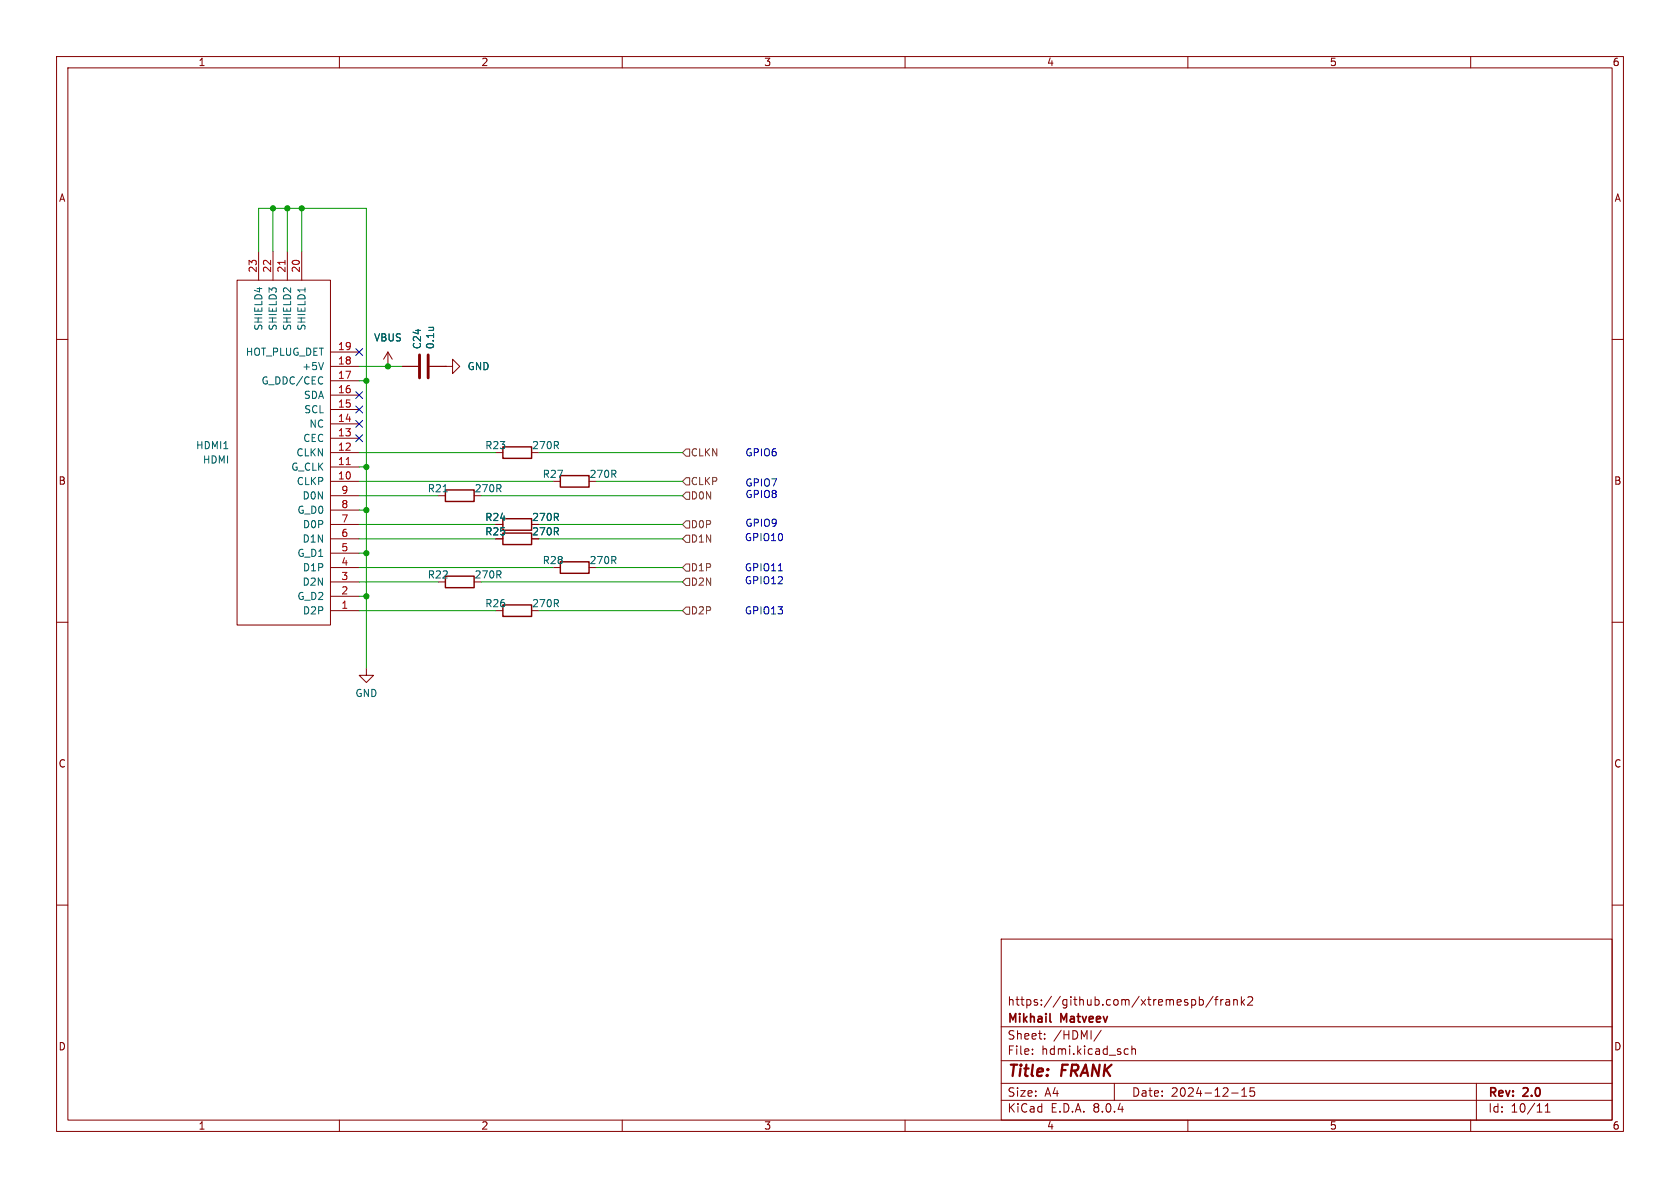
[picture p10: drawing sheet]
<svg xmlns="http://www.w3.org/2000/svg" width="297mm" height="210mm" viewBox="0 0 297 210" stroke-linecap="round" stroke-linejoin="round" font-family="sans-serif">
<g fill="none" stroke="#840000" stroke-width=".18">
<path d="M10 10h277v190h-277zM12 12h273v186h-273zM60 10v2M110 10v2M160 10v2M210 10v2M260 10v2M10 60h2M41.9 49.5h16.5v61h-16.5zM45.7 44.5v5M48.3 44.5v5M50.8 44.5v5"/>
<path d="M53.3 44.5v5M285 60h2M58.4 77.5h5.1M58.4 74.9h5.1M58.4 72.4h5.1M58.4 69.9h5.1M58.4 67.3h5.1M58.4 64.8h5.1M58.4 62.2h5.1M68.6 64.8h.1M68.6 62.2l-.8 1.3M68.6 62.2v2.6"/>
<path d="M68.6 62.2l.7 1.3M71.1 64.8h2.8M75.9 64.8h2.8M78.7 64.8h1.3v-1.3l1.3 1.3-1.3 1.2v-1.2M78.7 64.8h.1M58.4 85.1h5.1M58.4 82.6h5.1M58.4 80h5.1M58.4 97.8h5.1M58.4 95.3h5.1M58.4 92.7h5.1M58.4 90.2h5.1"/>
<path d="M58.4 87.6h5.1M10 110h2M58.4 108h5.1M58.4 105.4h5.1M58.4 102.9h5.1M58.4 100.3h5.1M64.8 118.1v1.3h1.2l-1.2 1.3-1.3-1.3h1.3M285 110h2M10 160h2M285 160h2M177 166h108v32h-108zM212 176.2v1.5"/>
<path d="M212 176.8l.5-.1 .2 .3v.4l-.1 .2h-.6M214.5 176.1l-1.3 2M214.7 176.7h.6M215.3 176.2l-.3 .2v1.3M215.8 176.7v1M216.2 176.7l-.2 .1-.2 .2M216.7 176.8h.6l.1 .9M217.4 177.1h-.5a.29 .29 0 0 0-.2 .3 .29 .29 0 0 0 .2 .3l.5-.1M218.1 176.8l.2-.1 .4 .1v.9M218.1 176.7v1M219.5 176.2v1.5M219.6 177.1l.4 .6"/>
<path d="M220 176.7l-.5 .6M220.6 176.3l.6-.1 .2 .1 .1 .3-1 1.1h1M60 198v2M110 198v2M160 198v2M177 194.5h108M177 191.5h108M177 187.5h108M177 181.5h108M182.5 186.3v.1M182.5 185.5v.1M184.7 183.6v.1"/>
<path d="M184.7 182.8v.1M194.7 182.1l-1.3 2M197 191.5v3M199 185.4l.5 .1M199.5 186.3l-.5 .1M200.1 185.5l.2-.1 .4 .1v.9M200.1 184.9v1.5M210 198v2M217.7 193.2h1.2M219.5 193.8h.9M219.5 192.7l.5-.4v1.5M221.7 192.3h-.7v.7l.2-.1h.5l.1 .3-.1 .5-.2 .1-.5-.1"/>
<path d="M260 198v2M261 191.5v6.5M273.2 196.6h.8M273.2 195.5l.4-.4v1.5"/>
</g>
<path d="M185.6 180.5l.2 .2" fill="none" stroke="#840000" stroke-width=".3"/>
<path d="M50.4 46v.7M61.2 82.1h.7" fill="none" stroke="#a90000" stroke-width=".18"/>
<path d="M53.9 50.9v.7M75.8 57.9h.9M76.5 57.9h.1M57.2 64.1l-.4 1.2M78.3 86.9h.8" fill="none" stroke="#006464" stroke-width=".18"/>
<path d="M88.9 79h5.1v2h-5.1zM78.7 86.6h5.1v2h-5.1zM88.9 91.7h5.1v2h-5.1zM88.9 94.2h5.1v2.1h-5.1zM99.1 84.1h5v2h-5zM99.1 99.3h5v2h-5zM78.7 101.9h5.1v2h-5.1zM88.9 106.9h5.1v2.1h-5.1z" fill="none" stroke="#840000" stroke-width=".25"/>
<path d="M74.2 62.7v4.1M75.7 62.7v4.1" fill="none" stroke="#840000" stroke-width=".51"/>
<path d="M120.6 92.7l.7-.6h.6v1.2h-.6zM120.6 80l.7-.6h.6v1.2h-.6zM120.6 85.1l.7-.6h.6v1.2h-.6zM121.3 87h.6v1.3h-.6l-.7-.7zM121.3 99.7h.6v1.3h-.6l-.7-.7zM121.3 94.6h.6v1.3h-.6l-.7-.6zM120.6 102.9l.7-.7h.6v1.3h-.6zM121.3 107.3h.6v1.3h-.6l-.7-.6z" fill="none" stroke="#725600" stroke-width=".18"/>
<path d="M137.6 100.9h.7" fill="none" stroke="#0000c2" stroke-width=".18"/>
<g fill="none" stroke="#009600" stroke-width=".18">
<path d="M48.3 36.8v7.7M50.8 36.8v7.7M53.3 36.8v7.7M45.7 44.5v-7.7h19.1v81.3M63.5 64.8h7.6M63.5 67.3h1.3M63.5 92.7h24.1M63.5 95.3h24.1M63.5 87.6h14M63.5 85.1h34.3M63.5 97.8h1.3M63.5 90.2h1.3"/>
<path d="M63.5 80h24.1M63.5 82.6h1.3M85.1 87.6h35.5M95.2 92.7h25.4M95.2 95.3h25.4M95.2 80h25.4M105.4 85.1h15.2M63.5 102.9h14M63.5 100.3h34.3M63.5 105.4h1.3M63.5 108h24.1M85.1 102.9h35.5"/>
<path d="M95.2 108h25.4M105.4 100.3h15.2"/>
</g>
<path d="M62.9 69.2l1.2 1.3M62.9 74.3l1.2 1.2M62.9 71.8l1.2 1.2M62.9 76.9l1.2 1.2M62.9 61.6l1.2 1.2M64.1 69.2l-1.2 1.3M64.1 74.3l-1.2 1.2M64.1 71.8l-1.2 1.2M64.1 76.9l-1.2 1.2M64.1 61.6l-1.2 1.2" fill="none" stroke="#000084" stroke-width=".18"/>
<g fill="#009600" stroke="#009600" stroke-width=".18">
<circle cx="48.3" cy="36.8" r=".46"/>
<circle cx="53.3" cy="36.8" r=".46"/>
<circle cx="50.8" cy="36.8" r=".46"/>
<circle cx="64.8" cy="82.6" r=".46"/>
<circle cx="68.6" cy="64.8" r=".46"/>
<circle cx="64.8" cy="67.3" r=".46"/>
<circle cx="64.8" cy="97.8" r=".46"/>
<circle cx="64.8" cy="105.4" r=".46"/>
<circle cx="64.8" cy="90.2" r=".46"/>
</g>
<g font-size="2.8" fill="#840000">
<text x="178" y="190.9">Title:</text>
<text x="187.7" y="190.9">FRANK</text>
</g>
<g font-size="2.1" fill="#840000">
<text x="178" y="178">https://github.com/xtremespb/frank2</text>
<text x="178" y="184">Sheet:</text>
<text x="178" y="181.2">Mikhail</text>
<text x="186.2" y="184">/HDMI/</text>
<text x="187.6" y="181.2">Matveev</text>
<text x="178" y="186.7">File:</text>
<text x="184.1" y="186.7">hdmi.kicad_sch</text>
<text x="178" y="196.9">KiCad</text>
<text x="178" y="194.1">Size:</text>
<text x="184.7" y="194.1">A4</text>
<text x="185.7" y="196.9">E.D.A.</text>
<text x="193.3" y="196.9">8.0.4</text>
<text x="200" y="194.1">Date:</text>
<text x="207" y="194.1">2024-12-15</text>
<text x="263" y="194.3">Rev:</text>
<text x="263" y="196.9">Id:</text>
<text x="267.1" y="196.9">10/11</text>
<text x="269.4" y="194.3">2.0</text>
</g>
<g font-size="1.8" fill="#840000">
<text x="35" y="11.9">1</text>
<text x="85" y="11.9">2</text>
<text x="135" y="11.9">3</text>
<text x="185" y="11.9">4</text>
<text x="235" y="11.9">5</text>
<text x="285" y="11.9">6</text>
<text x="10.3" y="35.9">A</text>
<text x="285.3" y="35.9">A</text>
<text x="10.3" y="85.9">B</text>
<text x="285.3" y="85.9">B</text>
<text x="85.7" y="92.3">R24</text>
<text x="85.7" y="94.8">R25</text>
<text x="94" y="92.3">270R</text>
<text x="94" y="94.8">270R</text>
<text x="10.3" y="135.9">C</text>
<text x="285.3" y="135.9">C</text>
<text x="10.3" y="185.9">D</text>
<text x="285.3" y="185.9">D</text>
<text x="35" y="199.9">1</text>
<text x="85" y="199.9">2</text>
<text x="135" y="199.9">3</text>
<text x="185" y="199.9">4</text>
<text x="235" y="199.9">5</text>
<text x="285" y="199.9">6</text>
</g>
<g font-size="1.8" fill="#a90000">
<text x="45.5" y="48.3" transform="rotate(-90 45.5 48.3)">23</text>
<text x="48" y="48.3" transform="rotate(-90 48 48.3)">22</text>
<text x="50.5" y="48.3" transform="rotate(-90 50.5 48.3)">21</text>
<text x="53.1" y="48.3" transform="rotate(-90 53.1 48.3)">20</text>
<text x="59.6" y="64.5">18</text>
<text x="59.6" y="62">19</text>
<text x="59.6" y="69.6">16</text>
<text x="59.6" y="67.1">17</text>
<text x="59.6" y="77.2">13</text>
<text x="59.6" y="74.7">14</text>
<text x="59.6" y="72.1">15</text>
<text x="59.6" y="82.3">11</text>
<text x="59.6" y="79.8">12</text>
<text x="59.6" y="84.8">10</text>
<text x="60.3" y="89.9">8</text>
<text x="60.3" y="87.4">9</text>
<text x="60.3" y="95">6</text>
<text x="60.3" y="92.5">7</text>
<text x="60.3" y="100.1">4</text>
<text x="60.3" y="97.5">5</text>
<text x="60.3" y="107.7">1</text>
<text x="60.3" y="105.2">2</text>
<text x="60.3" y="102.6">3</text>
</g>
<g font-size="1.8" fill="#006464">
<text x="46.6" y="58.6" transform="rotate(-90 46.6 58.6)">SHIELD4</text>
<text x="49.1" y="58.6" transform="rotate(-90 49.1 58.6)">SHIELD3</text>
<text x="51.7" y="58.6" transform="rotate(-90 51.7 58.6)">SHIELD2</text>
<text x="54.2" y="58.6" transform="rotate(-90 54.2 58.6)">SHIELD1</text>
<text x="43.4" y="63.1">HOT_PLUG_DET</text>
<text x="53.3" y="65.6">+5V</text>
<text x="66" y="60.6">VBUS</text>
<text x="74.6" y="61.8" transform="rotate(-90 74.6 61.8)">C24</text>
<text x="76.9" y="61.8" transform="rotate(-90 76.9 61.8)">0.1u</text>
<text x="82.6" y="65.6">GND</text>
<text x="46.1" y="68.2">G_DDC/CEC</text>
<text x="53.6" y="70.7">SDA</text>
<text x="53.7" y="73.3">SCL</text>
<text x="54.6" y="75.8">NC</text>
<text x="34.6" y="79.6">HDMI1</text>
<text x="35.8" y="82.1">HDMI</text>
<text x="51.4" y="83.4">G_CLK</text>
<text x="52.3" y="80.9">CLKN</text>
<text x="53.5" y="78.3">CEC</text>
<text x="85.7" y="79.6">R23</text>
<text x="94" y="79.6">270R</text>
<text x="52.4" y="86">CLKP</text>
<text x="53.4" y="88.5">D0N</text>
<text x="75.5" y="87.2">R21</text>
<text x="83.8" y="87.2">270R</text>
<text x="95.8" y="84.7">R27</text>
<text x="104.1" y="84.7">270R</text>
<text x="52.5" y="91">G_D0</text>
<text x="53.5" y="93.6">D0P</text>
<text x="52.5" y="98.7">G_D1</text>
<text x="53.4" y="96.1">D1N</text>
<text x="53.5" y="101.2">D1P</text>
<text x="95.8" y="99.9">R28</text>
<text x="104.1" y="99.9">270R</text>
<text x="52.5" y="106.3">G_D2</text>
<text x="53.4" y="103.7">D2N</text>
<text x="75.5" y="102.5">R22</text>
<text x="83.8" y="102.5">270R</text>
<text x="85.7" y="107.5">R26</text>
<text x="94" y="107.5">270R</text>
<text x="53.5" y="108.8">D2P</text>
<text x="62.7" y="123.4">GND</text>
</g>
<g font-size="1.8" fill="#725600">
<text x="122" y="80.9">CLKN</text>
<text x="122" y="88.5">D0N</text>
<text x="122" y="86">CLKP</text>
<text x="122" y="93.6">D0P</text>
<text x="122" y="101.2">D1P</text>
<text x="122" y="96.1">D1N</text>
<text x="122" y="103.7">D2N</text>
<text x="122" y="108.8">D2P</text>
</g>
<g font-size="1.8" fill="#0000c2">
<text x="131.7" y="80.9">GPIO6</text>
<text x="131.7" y="86.2">GPIO7</text>
<text x="131.7" y="88.2">GPIO8</text>
<text x="131.6" y="95.9">GPIO10</text>
<text x="131.7" y="93.3">GPIO9</text>
<text x="131.6" y="101.2">GPIO11</text>
<text x="131.6" y="103.5">GPIO12</text>
<text x="131.6" y="108.8">GPIO13</text>
</g>
</svg>
